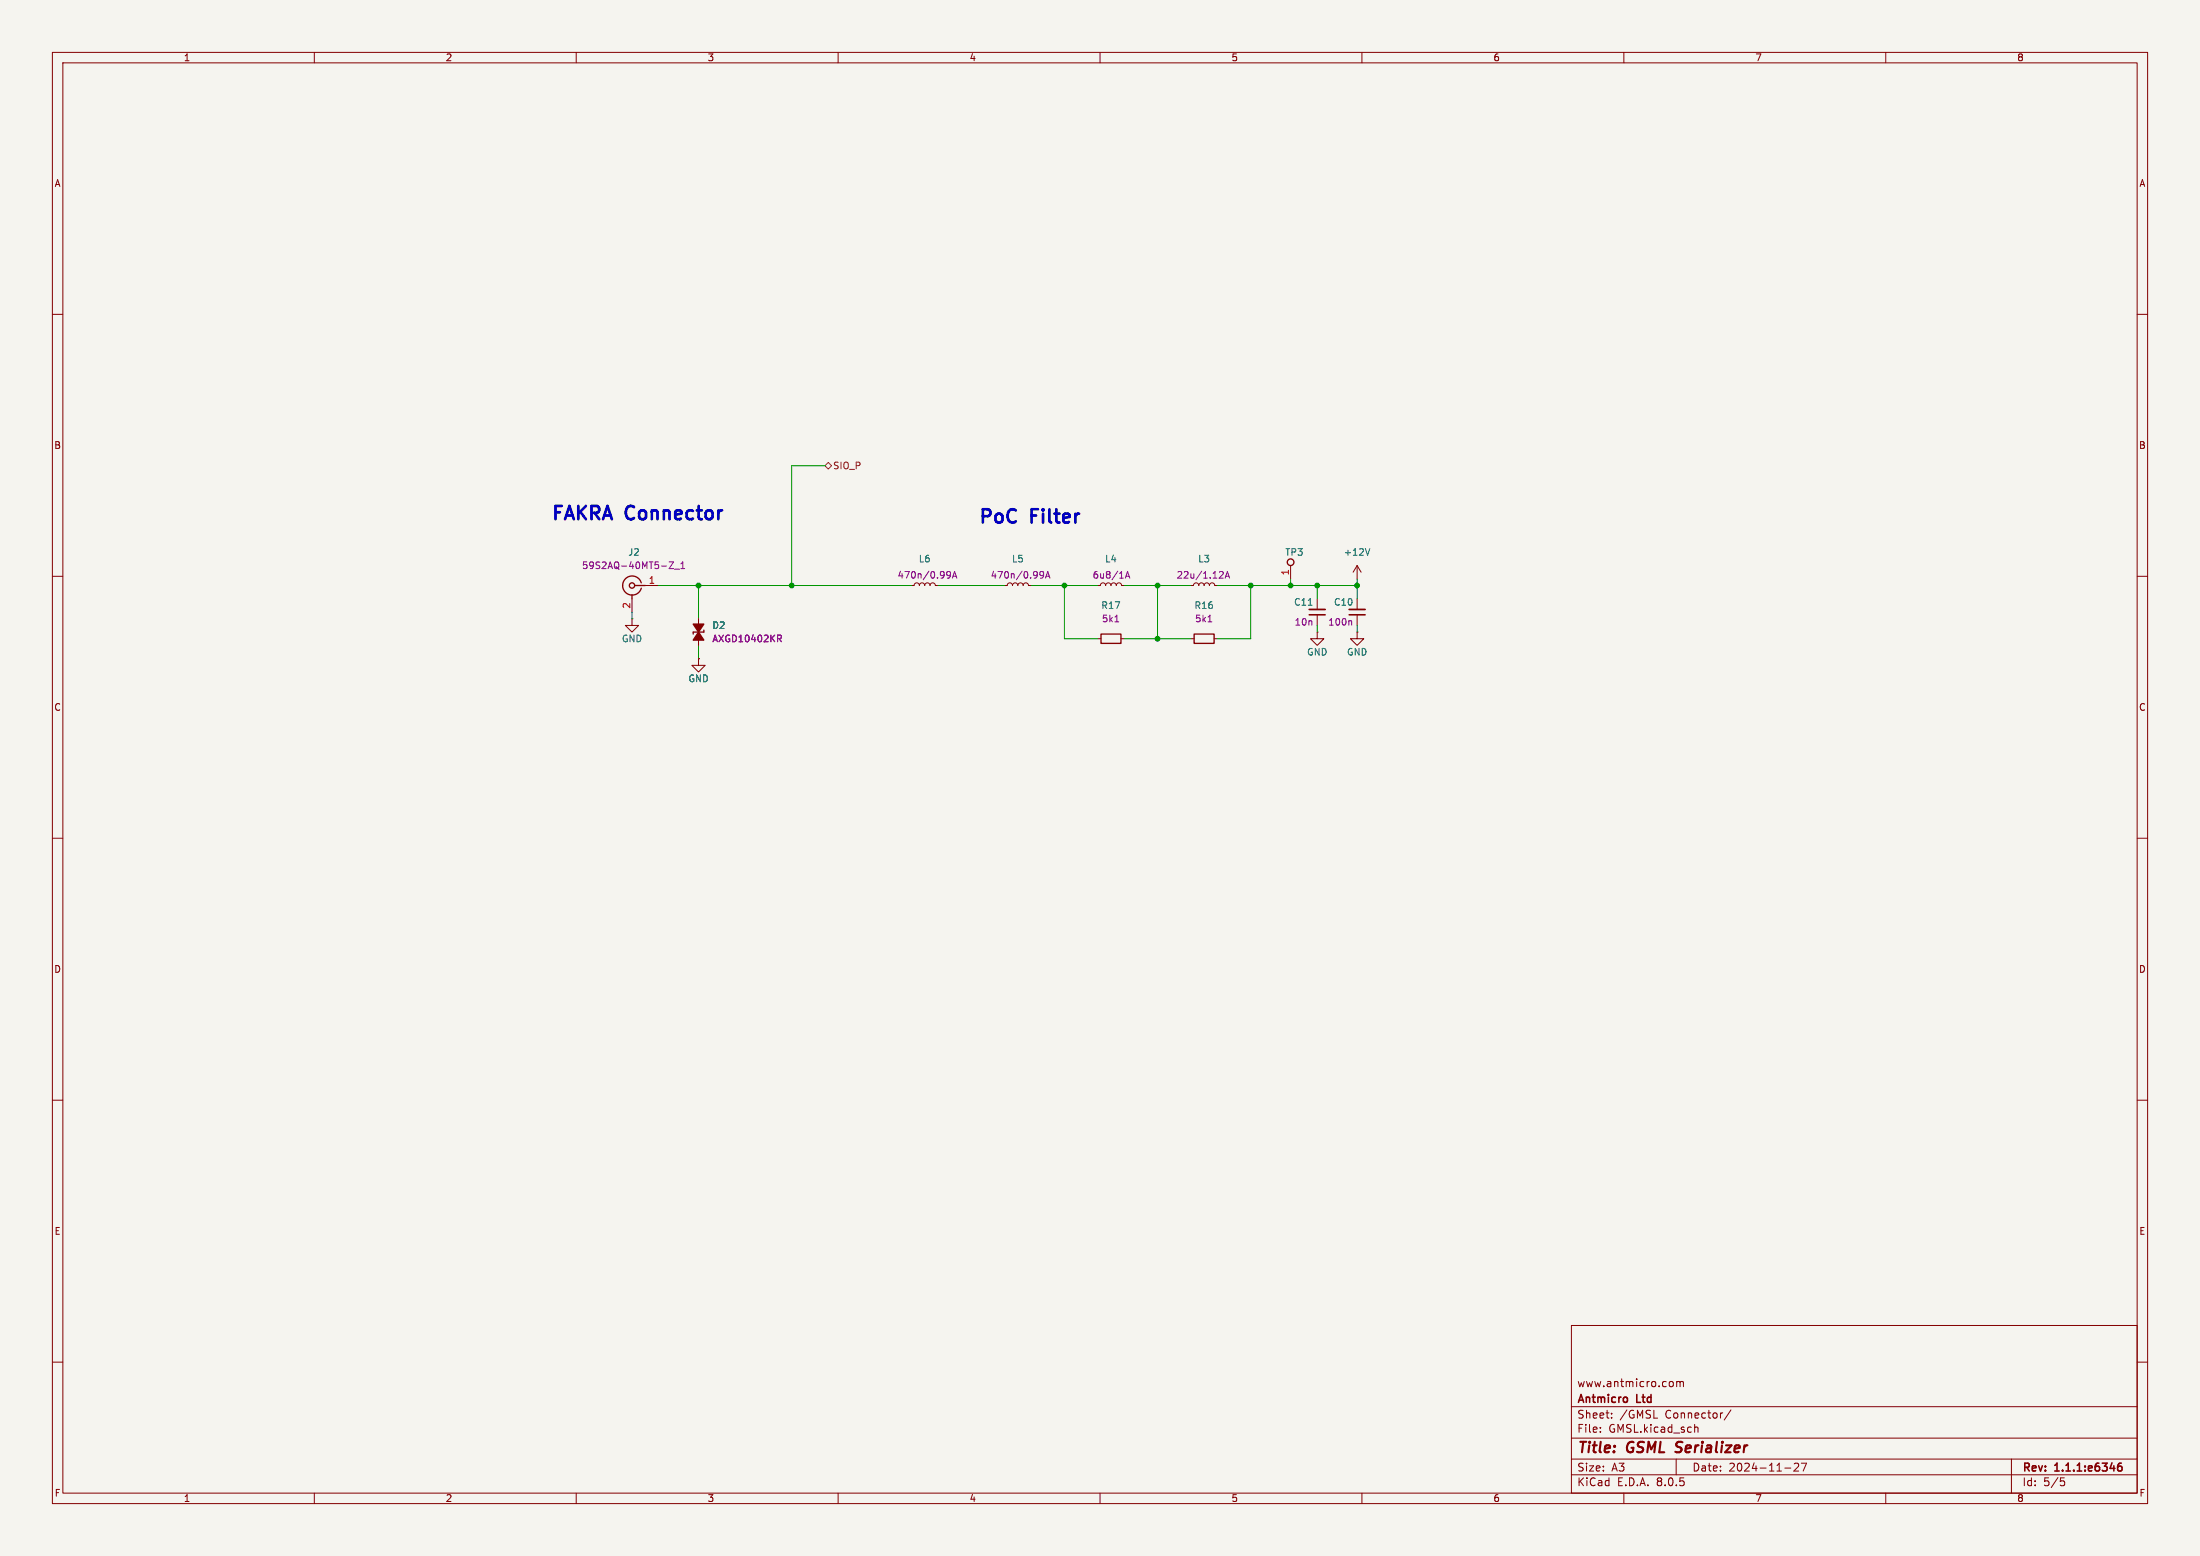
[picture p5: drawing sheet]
<svg xmlns="http://www.w3.org/2000/svg" width="420mm" height="297mm" viewBox="0 0 420 297" stroke-linecap="round" stroke-linejoin="round" font-family="sans-serif">
<path d="M0 0h420v297h-420z" fill="#f5f4ef" stroke="#f5f4ef" stroke-width=".19"/>
<g fill="none" stroke="#840000" stroke-width=".19">
<path d="M10 10h400v277h-400zM12 12h396v273h-396zM60 10v2M110 10v2M160 10v2M210 10v2M260 10v2M310 10v2M360 10v2M10 60h2M408 60h2M10 110h2"/>
<path d="M120.6 118.1v1.3h-1.2l1.2 1.3 1.3-1.3h-1.3M120.6 118.1h.1M120.6 114.3v2.5M123.2 111.8h2.5M133.3 118.1v5.1M174 111.8h.5l.1-.4 .4-.1 .4 .1 .1 .4 .2-.4 .3-.1 .4 .1 .1 .4 .2-.4 .3-.1 .4 .1 .1 .4 .2-.4 .4-.1 .3 .1 .2 .4h.5M191.8 111.8h.5l.1-.4 .4-.1 .3 .1 .2 .4 .1-.4 .4-.1 .4 .1 .1 .4 .2-.4 .3-.1 .4 .1 .1 .4 .2-.4 .3-.1 .4 .1 .1 .4h.5M209.5 111.8h.6l.1-.4 .4-.1 .3 .1 .2 .4 .1-.4 .4-.1 .3 .1 .2 .4 .1-.4 .4-.1 .4 .1 .1 .4 .2-.4 .3-.1 .4 .1 .1 .4h.5M227.3 111.8h.5l.2-.4 .3-.1 .4 .1 .2 .4 .1-.4 .4-.1 .3 .1 .2 .4 .1-.4 .4-.1 .3 .1 .2 .4 .1-.4 .4-.1 .4 .1 .1 .4h.5M246.4 108v2.5M251.5 114.3v2M251.5 117.3v2.1"/>
<path d="M259.1 108l.7 1.2M259.1 108v2.5M259.1 114.3v2M259.1 117.3v2.1M259.1 108l-.8 1.2M408 110h2M133.3 125.7v1.3h-1.2l1.2 1.3 1.3-1.3h-1.3M133.3 125.7h.1M209.5 121.9h.7M214 121.9h.6M227.3 121.9h.7M231.8 121.9h.6"/>
<path d="M251.5 120.7v1.2h-1.3l1.3 1.3 1.2-1.3h-1.2M251.5 120.7h.1M259.1 120.7v1.2h-1.3l1.3 1.3 1.2-1.3h-1.2M259.1 120.7h.1M10 160h2M408 160h2M10 210h2M408 210h2M10 260h2M300 253h108v32h-108zM408 260h2M300 278.5h108"/>
<path d="M300 274.5h108M300 268.5h108M305.5 273.2v.2M305.5 272.5v.1M307.7 270.5v.2M307.7 269.8v.1M315.7 270.7h.7M319.2 263.7l.2 .3v.4l-.2 .3M320 278.5v3M320.1 263.8l.4-.1 .2 .2M320.1 263.7v1M320.7 263.9l.2-.2 .4 .1 .1 .9"/>
<path d="M320.7 263.9v.8M323.5 271.9v1.5M323.5 272.5l.2-.1 .4 .1 .1 .9M330.4 269.1l-1.2 1.9M342.5 279.4l.6-.1 .2 .1 .1 .3-1 1.1h1M343.9 279.3h1l-.7 1.5M384 278.5v6.5M60 285v2M110 285v2M160 285v2M210 285v2M260 285v2"/>
<path d="M300 281.5h108M310 285v2M340.7 280.2h1.2M360 285v2M393.4 282.1h.7M393.5 282.7h.4l.3 .2-.2 .6-.5 .1"/>
</g>
<path d="M249.9 117.3h3.1M257.6 117.3h3M405 279.3a.59 .59 0 0 0-.7 .6v.6l.1 .2 .4 .1 .2-.2 .1-.5-.1-.2h-.5l-.2 .2" fill="none" stroke="#840000" stroke-width=".3"/>
<path d="M319.8 277.1l.3 .1M320.1 275.4l-.1 .4 .1 .2" fill="none" stroke="#840000" stroke-width=".4"/>
<g fill="none" stroke="#840000" stroke-width=".25">
<path d="M120.6 113.5v.8M121.2 111.8h2M122.4 111.3a1.82 1.82 0 0 0-2.8-1 1.82 1.82 0 0 0 0 3 1.82 1.82 0 0 0 2.8-1M134.4 120.3v.4h-2.1v.3M210.2 121h3.8v1.8h-3.8zM228 121h3.8v1.8h-3.8z"/>
<circle cx="120.7" cy="111.8" r=".51"/>
<circle cx="246.4" cy="107.3" r=".63"/>
</g>
<path d="M249.8 115.5h.7M261.5 104.7l-.4 1.3" fill="none" stroke="#006464" stroke-width=".19"/>
<g fill="none" stroke="#840084" stroke-width=".19">
<path d="M127.7 107.3h.9l-.9 1.2h.9M128.8 108.7h.9M130 108.5h.7M130 107.6l.3-.3v1.2M180.8 109.1h.4l.3 .2a.84 .84 0 0 1-.4 1.1h-.3M181.5 109.6l-.3 .3-.4-.1M181.8 110.4l.4-1.3 .5 1.3M181.9 110h.6M198.6 109.1h.4l.2 .2a.84 .84 0 0 1-.3 1.1h-.3M199.2 109.6l-.2 .3-.4-.1M199.6 110.4l.4-1.3 .4 1.3M199.7 110h.6"/>
<path d="M212.8 118.7h.8M214.8 110.4l.5-1.3 .4 1.3M215 110h.6M230.6 118.7h.8M233 109.1h.4l.1 .3-.8 1h.8M233.9 110.4l.4-1.3 .4 1.3M234 110h.6M257.9 118.5l.1 .2v.6M148.4 121.2h.5l.3 .3-.1 .3-.7 .1M148.7 121.9l.5 .6"/>
</g>
<g fill="#840000" stroke="#840000" stroke-width=".25">
<path d="M132.3 119.1h2.1l-1.1 1.6z"/>
<path d="M133.3 120.7l1.1 1.5h-2.1z"/>
</g>
<path d="M249.9 116.3h3.1M257.6 116.3h3" fill="none" stroke="#840000" stroke-width=".33"/>
<path d="M157.5 88.9l.6-.6 .6 .6-.6 .6z" fill="none" stroke="#725600" stroke-width=".19"/>
<g fill="none" stroke="#009600" stroke-width=".19">
<path d="M157.5 88.9h-6.4v22.9M120.6 116.8v1.3M125.7 111.8h48.3M133.3 111.8v6.3M179.1 111.8h12.7M196.8 111.8h12.7M203.2 111.8v10.1h6.3M214.6 111.8h12.7M221 111.8v10.1M232.4 111.8h26.7M238.8 111.8v10.1h-6.4M246.4 110.5v1.3"/>
<path d="M251.5 111.8v2.5M251.5 119.4v1.3M259.1 110.5v3.8M259.1 119.4v1.3M133.3 123.2v2.5M214.6 121.9h12.7"/>
</g>
<g fill="#009600" stroke="#009600" stroke-width=".19">
<circle cx="203.2" cy="111.8" r=".46"/>
<circle cx="133.3" cy="111.8" r=".46"/>
<circle cx="151.1" cy="111.8" r=".46"/>
<circle cx="259.1" cy="111.8" r=".46"/>
<circle cx="238.8" cy="111.8" r=".46"/>
<circle cx="251.5" cy="111.8" r=".46"/>
<circle cx="246.4" cy="111.8" r=".46"/>
<circle cx="221" cy="111.8" r=".46"/>
<circle cx="221" cy="121.9" r=".46"/>
</g>
<g font-size="3.5" fill="#0000c2">
<text x="104.8" y="99.4">FAKRA Connector</text>
<text x="186.7" y="100.1">PoC</text>
<text x="197" y="100.1">Filter</text>
</g>
<g font-size="2.8" fill="#840000">
<text x="301" y="277.9">Title:</text>
<text x="310.6" y="277.9">GSML</text>
<text x="320.8" y="277.9">Serializer</text>
</g>
<g font-size="2.1" fill="#840000">
<text x="301" y="268.2">Antmicro</text>
<text x="301" y="265">www.antmicro.com</text>
<text x="312.5" y="268.2">Ltd</text>
<text x="301" y="273.7">File:</text>
<text x="301" y="271">Sheet:</text>
<text x="307.1" y="273.7">GMSL.kicad_sch</text>
<text x="309.2" y="271">/GMSL</text>
<text x="317.9" y="271">Connector/</text>
<text x="301" y="281.1">Size:</text>
<text x="307.6" y="281.1">A3</text>
<text x="323" y="281.1">Date:</text>
<text x="330" y="281.1">2024-11-27</text>
<text x="386" y="281.3">Rev:</text>
<text x="392.4" y="281.3">1.1.1:e6346</text>
<text x="301" y="283.9">KiCad</text>
<text x="308.7" y="283.9">E.D.A.</text>
<text x="316.3" y="283.9">8.0.5</text>
<text x="386" y="283.9">Id:</text>
<text x="390.1" y="283.9">5/5</text>
</g>
<g font-size="1.8" fill="#840000">
<text x="35" y="11.9">1</text>
<text x="85" y="11.9">2</text>
<text x="135" y="11.9">3</text>
<text x="185" y="11.9">4</text>
<text x="235" y="11.9">5</text>
<text x="285" y="11.9">6</text>
<text x="335" y="11.9">7</text>
<text x="385" y="11.9">8</text>
<text x="10.3" y="35.9">A</text>
<text x="408.3" y="35.9">A</text>
<text x="10.3" y="85.9">B</text>
<text x="408.2" y="85.9">B</text>
<text x="10.3" y="135.9">C</text>
<text x="408.2" y="135.9">C</text>
<text x="10.3" y="185.9">D</text>
<text x="408.2" y="185.9">D</text>
<text x="10.3" y="235.9">E</text>
<text x="408.3" y="235.9">E</text>
<text x="10.3" y="285.9">F</text>
<text x="35" y="286.9">1</text>
<text x="85" y="286.9">2</text>
<text x="135" y="286.9">3</text>
<text x="185" y="286.9">4</text>
<text x="235" y="286.9">5</text>
<text x="285" y="286.9">6</text>
<text x="335" y="286.9">7</text>
<text x="385" y="286.9">8</text>
<text x="408.3" y="285.9">F</text>
</g>
<text font-size="1.8" fill="#725600" x="158.9" y="89.8">SIO_P</text>
<g font-size="1.8" fill="#006464">
<text x="119.8" y="106.3">J2</text>
<text x="175.3" y="107.5">L6</text>
<text x="193.1" y="107.5">L5</text>
<text x="210.9" y="107.5">L4</text>
<text x="228.7" y="107.5">L3</text>
<text x="245.3" y="106.3">TP3</text>
<text x="256.4" y="106.3">+12V</text>
<text x="210.1" y="116.4">R17</text>
<text x="227.9" y="116.4">R16</text>
<text x="246.9" y="115.8">C11</text>
<text x="254.6" y="115.8">C10</text>
<text x="118.6" y="122.8">GND</text>
<text x="135.9" y="120.2">D2</text>
<text x="249.4" y="125.3">GND</text>
<text x="257" y="125.3">GND</text>
<text x="131.3" y="130.4">GND</text>
</g>
<g font-size="1.8" fill="#840084">
<text x="111" y="108.8">59S2AQ-40MT5-Z_1</text>
<text x="171.3" y="110.6">470n/0.99A</text>
<text x="189" y="110.6">470n/0.99A</text>
<text x="208.5" y="110.6">6u8/1A</text>
<text x="224.5" y="110.6">22u/1.12A</text>
<text x="210.3" y="119">5k1</text>
<text x="228" y="119">5k1</text>
<text x="247.1" y="119.6">10n</text>
<text x="253.5" y="119.6">100n</text>
<text x="135.9" y="122.8">AXGD10402KR</text>
</g>
<g font-size="1.8" fill="#a90000">
<text x="123.8" y="111.5">1</text>
<text x="246.1" y="109.9" transform="rotate(-90 246.1 109.9)">1</text>
<text x="120.4" y="116.3" transform="rotate(-90 120.4 116.3)">2</text>
</g>
</svg>
